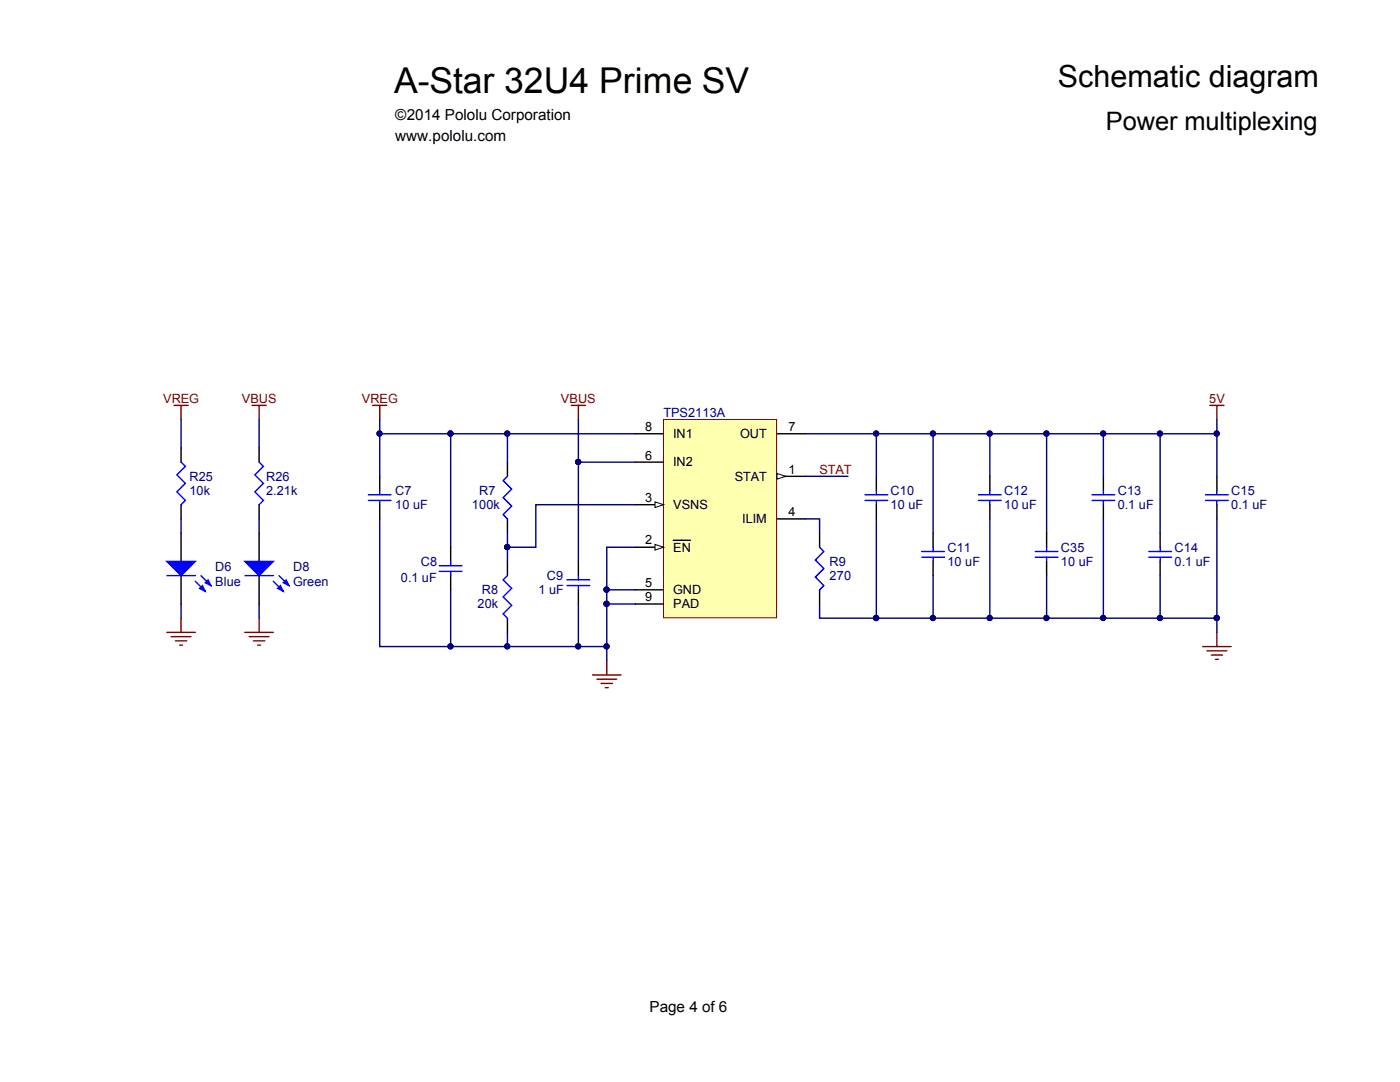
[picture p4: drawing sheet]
<svg xmlns="http://www.w3.org/2000/svg" width="279mm" height="216mm" viewBox="0 0 279 216" stroke-linecap="round" stroke-linejoin="round" font-family="sans-serif">
<g fill="none" stroke="#800000" stroke-width=".28">
<path d="M74.4 80.9h2.8M75.8 80.9v2.8M114 80.9h2.8M115.4 80.9v2.8M241.4 80.9h2.9M242.9 80.9v2.8M118.3 134.7h5.6M119.1 135.5h4M120 136.4h2.2M120.8 137.2h.6M121.1 131.8v2.9M240 129h5.7"/>
<path d="M240.9 129.9h3.9M241.7 130.7h2.3M242.6 131.6h.5M242.9 126.2v2.8"/>
</g>
<path d="M242.9 95v2.9M231.5 106.4v2.8M231.5 112v2.9M242.9 100.7v2.8" fill="none" stroke="#000" stroke-width=".28"/>
<path d="M240.6 98.7h4.5M240.6 99.9h4.5M242.9 97.9v.8M242.9 99.9v.8M229.3 110h4.5M229.3 111.2h4.5M231.5 109.2v.8M231.5 111.2v.8" fill="none" stroke="#00f" stroke-width=".28"/>
<path d="M132.4 83.7h22.6v39.6h-22.6z" fill="#ffffb0" stroke="#800000" stroke-width=".2"/>
<path d="M155.1 95h5.6" fill="none" stroke="#000" stroke-width=".28"/>
<path d="M155.1 94.5l1.7 .5-1.7 .6z" fill="#fff" stroke="#000" stroke-width=".2"/>
<path d="M126.8 109.2h5.6" fill="none" stroke="#000" stroke-width=".28"/>
<path d="M130.7 108.6l1.7 .6-1.7 .6z" fill="#fff" stroke="#000" stroke-width=".2"/>
<path d="M126.8 100.7h5.6M134.4 107.8h3.4" fill="none" stroke="#000" stroke-width=".28"/>
<path d="M130.7 100.1l1.7 .6-1.7 .6z" fill="#fff" stroke="#000" stroke-width=".2"/>
<g fill="none" stroke="#000" stroke-width=".28">
<path d="M36.1 89.4v2.8M51.7 89.4v2.8M75.8 95v2.9M101.3 92.2v2.8M126.8 92.2h5.6M126.8 86.6h5.6M155.1 86.6h5.6M174.9 95v2.9M197.5 95v2.9M220.2 95v2.9M36.1 100.7v2.8M36.1 106.4v5.6"/>
<path d="M36.1 114.9v5.6M51.7 100.7v2.8M51.7 106.4v5.6M51.7 114.9v5.6M75.8 100.7v2.8M89.9 109.2v2.8M89.9 114.9v2.8M101.3 103.5v2.9M101.3 112v2.9M115.4 112v2.9M115.4 117.7v2.8M126.8 117.7h5.6"/>
<path d="M155.1 103.5h5.6M163.6 106.4v2.8M163.6 117.7v2.8M174.9 100.7v2.8M186.2 106.4v2.8M186.2 112v2.9M197.5 100.7v2.8M208.9 106.4v2.8M208.9 112v2.9M220.2 100.7v2.8M101.3 123.4v2.8M126.8 120.5h5.6"/>
</g>
<g fill="none" stroke="#00f" stroke-width=".28">
<path d="M36.1 92.2l.9 .9-1.7 1.7 1.7 1.7-1.7 1.7 1.7 1.7-.9 .8M51.7 92.2l.9 .9-1.7 1.7 1.7 1.7-1.7 1.7 1.7 1.7-.9 .8M73.5 98.7h4.5M73.5 99.9h4.5M75.8 97.9v.8M75.8 99.9v.8M101.3 95l-.9 .9 1.7 1.7-1.7 1.7 1.7 1.7-1.7 1.7 .9 .8M172.6 98.7h4.6M172.6 99.9h4.6M174.9 97.9v.8M174.9 99.9v.8M195.3 98.7h4.5"/>
<path d="M195.3 99.9h4.5M197.5 97.9v.8M197.5 99.9v.8M217.9 98.7h4.6M217.9 99.9h4.6M220.2 97.9v.8M220.2 99.9v.8M33.3 114.9h5.7M39 116l2 2M40.1 114.9l2 1.9M48.9 114.9h5.6M54.5 116l2 2"/>
<path d="M55.7 114.9l2 1.9M87.7 112.9h4.5M87.7 114h4.5M89.9 112v.9M89.9 114v.9M101.3 114.9l-.9 .8 1.7 1.7-1.7 1.7 1.7 1.7-1.7 1.7 .9 .9M113.2 115.7h4.5M113.2 116.8h4.5M115.4 114.9v.8M115.4 116.8v.9M163.6 109.2l.8 .8-1.7 1.7 1.7 1.7-1.7 1.7 1.7 1.7-.8 .9M184 110h4.5"/>
<path d="M184 111.2h4.5M186.2 109.2v.8M186.2 111.2v.8M206.6 110h4.5M206.6 111.2h4.5M208.9 109.2v.8M208.9 111.2v.8"/>
</g>
<g fill="#00f" stroke="#00f" stroke-width=".28">
<path d="M33.3 112h5.7l-2.9 2.9z"/>
<path d="M39.8 117.4l.6-.6 .6 1.2z"/>
<path d="M41 116.3l.5-.6 .6 1.1z"/>
<path d="M48.9 112h5.6l-2.8 2.9z"/>
<path d="M55.4 117.4l.6-.6 .5 1.2z"/>
<path d="M56.5 116.3l.6-.6 .6 1.1z"/>
</g>
<g fill="none" stroke="#800000" stroke-width=".28">
<path d="M34.7 80.9h2.9M36.1 80.9v2.8M50.3 80.9h2.8M51.7 80.9v2.8M33.3 126.2h5.7M34.2 127h3.9M35 127.9h2.3M35.9 128.7h.5M36.1 123.4v2.8M48.9 126.2h5.6M49.7 127h4M50.6 127.9h2.2"/>
<path d="M51.4 128.7h.6M51.7 123.4v2.8"/>
</g>
<g fill="none" stroke="#000080" stroke-width=".28">
<path d="M36.1 83.7v5.7M51.7 83.7v5.7M75.8 83.7v2.9M89.9 86.6h36.9M89.9 86.6h-14.1v8.4M89.9 86.6v22.6M101.3 86.6v5.6M115.4 83.7v28.3M115.4 92.2h11.4M160.7 86.6h82.2M160.7 95h8.5M174.9 86.6v8.4"/>
<path d="M186.2 86.6v19.8M197.5 86.6v8.4M208.9 86.6v19.8M220.2 86.6v8.4M231.5 86.6v19.8M242.9 83.7v11.3M36.1 103.5v2.9M51.7 103.5v2.9M75.8 103.5v25.5h14.1M89.9 117.7v11.3h31.2M101.3 106.4v5.6M121.1 117.7v2.8"/>
<path d="M121.1 117.7h5.7M126.8 109.2h-5.7v8.5M126.8 100.7h-19.9v8.5h-5.6M160.7 103.5h2.9v2.9M174.9 103.5v19.9M186.2 114.9v8.5M197.5 103.5v19.9M208.9 114.9v8.5M220.2 103.5v19.9M231.5 114.9v8.5M242.9 103.5v22.7M36.1 120.5v2.9"/>
<path d="M51.7 120.5v2.9M101.3 126.2v2.8M115.4 120.5v8.5M121.1 120.5v11.3M121.1 120.5h5.7M163.6 120.5v2.9h11.3M174.9 123.4h68"/>
</g>
<g fill="#000080" stroke="#000080" stroke-width=".2">
<circle cx="242.8" cy="86.5" r=".52"/>
<circle cx="115.4" cy="92.2" r=".52"/>
<circle cx="101.2" cy="86.5" r=".52"/>
<circle cx="115.4" cy="129" r=".52"/>
<circle cx="101.2" cy="109.2" r=".52"/>
<circle cx="101.2" cy="129" r=".52"/>
<circle cx="174.9" cy="86.5" r=".52"/>
<circle cx="242.8" cy="123.3" r=".52"/>
<circle cx="121" cy="129" r=".52"/>
<circle cx="121" cy="120.5" r=".52"/>
<circle cx="89.9" cy="86.5" r=".52"/>
<circle cx="174.9" cy="123.3" r=".52"/>
<circle cx="121" cy="117.6" r=".52"/>
<circle cx="75.7" cy="86.5" r=".52"/>
<circle cx="89.9" cy="129" r=".52"/>
<circle cx="186.2" cy="86.5" r=".52"/>
<circle cx="186.2" cy="123.3" r=".52"/>
<circle cx="197.5" cy="86.5" r=".52"/>
<circle cx="197.5" cy="123.3" r=".52"/>
<circle cx="208.8" cy="86.5" r=".52"/>
<circle cx="220.2" cy="86.5" r=".52"/>
<circle cx="231.5" cy="86.5" r=".52"/>
<circle cx="231.5" cy="123.3" r=".52"/>
<circle cx="220.2" cy="123.3" r=".52"/>
<circle cx="208.8" cy="123.3" r=".52"/>
</g>
<text font-size="7.1" x="78.6" y="18.5">A-Star 32U4 Prime SV</text>
<text font-size="6.1" x="211.1" y="17.3">Schematic diagram</text>
<text font-size="5.1" x="220.7" y="26">Power multiplexing</text>
<g font-size="3">
<text x="78.9" y="23.9">©2014 Pololu Corporation</text>
<text x="78.9" y="28.2">www.pololu.com</text>
<text x="129.6" y="201.9">Page 4 of 6</text>
</g>
<g font-size="2.5" fill="#800000">
<text x="32.6" y="80.4">VREG</text>
<text x="48.3" y="80.4">VBUS</text>
<text x="72.2" y="80.4">VREG</text>
<text x="112" y="80.4">VBUS</text>
<text x="241.3" y="80.4">5V</text>
<text x="163.5" y="94.5">STAT</text>
</g>
<g font-size="2.5" fill="#000080">
<text x="132.4" y="83.2">TPS2113A</text>
<text x="37.8" y="95.9">R25</text>
<text x="53.1" y="95.9">R26</text>
<text x="37.8" y="98.7">10k</text>
<text x="53.1" y="98.7">2.21k</text>
<text x="78.9" y="101.6">10 uF</text>
<text x="78.9" y="98.7">C7</text>
<text x="94.2" y="101.6">100k</text>
<text x="95.6" y="98.7">R7</text>
<text x="177.7" y="101.6">10 uF</text>
<text x="177.7" y="98.7">C10</text>
<text x="200.4" y="101.6">10 uF</text>
<text x="200.4" y="98.7">C12</text>
<text x="223.1" y="101.6">0.1 uF</text>
<text x="223.1" y="98.7">C13</text>
<text x="245.7" y="101.6">0.1 uF</text>
<text x="245.7" y="98.7">C15</text>
<text x="84" y="112.9">C8</text>
<text x="165.6" y="112.9">R9</text>
<text x="189.1" y="112.9">10 uF</text>
<text x="189.1" y="110.1">C11</text>
<text x="211.7" y="112.9">10 uF</text>
<text x="211.7" y="110.1">C35</text>
<text x="234.4" y="112.9">0.1 uF</text>
<text x="234.4" y="110.1">C14</text>
<text x="43" y="114">D6</text>
<text x="43" y="116.9">Blue</text>
<text x="58.5" y="114">D8</text>
<text x="58.5" y="116.9">Green</text>
<text x="80" y="116.1">0.1 uF</text>
<text x="96.1" y="118.6">R8</text>
<text x="107.5" y="118.6">1 uF</text>
<text x="109.2" y="115.7">C9</text>
<text x="165.6" y="115.7">270</text>
<text x="95.3" y="121.4">20k</text>
</g>
<g font-size="2.5">
<text x="128.8" y="86.1">8</text>
<text x="134.4" y="87.4">IN1</text>
<text x="147.7" y="87.4">OUT</text>
<text x="157.4" y="86.1">7</text>
<text x="128.8" y="91.7">6</text>
<text x="134.4" y="93.1">IN2</text>
<text x="146.6" y="95.9">STAT</text>
<text x="157.4" y="94.5">1</text>
<text x="128.8" y="100.2">3</text>
<text x="134.4" y="101.6">VSNS</text>
<text x="148.1" y="104.4">ILIM</text>
<text x="157.4" y="103">4</text>
<text x="128.8" y="108.6">2</text>
<text x="134.4" y="110.1">EN</text>
<text x="128.8" y="117.2">5</text>
<text x="128.8" y="119.9">9</text>
<text x="134.4" y="118.6">GND</text>
<text x="134.4" y="121.4">PAD</text>
</g>
</svg>
